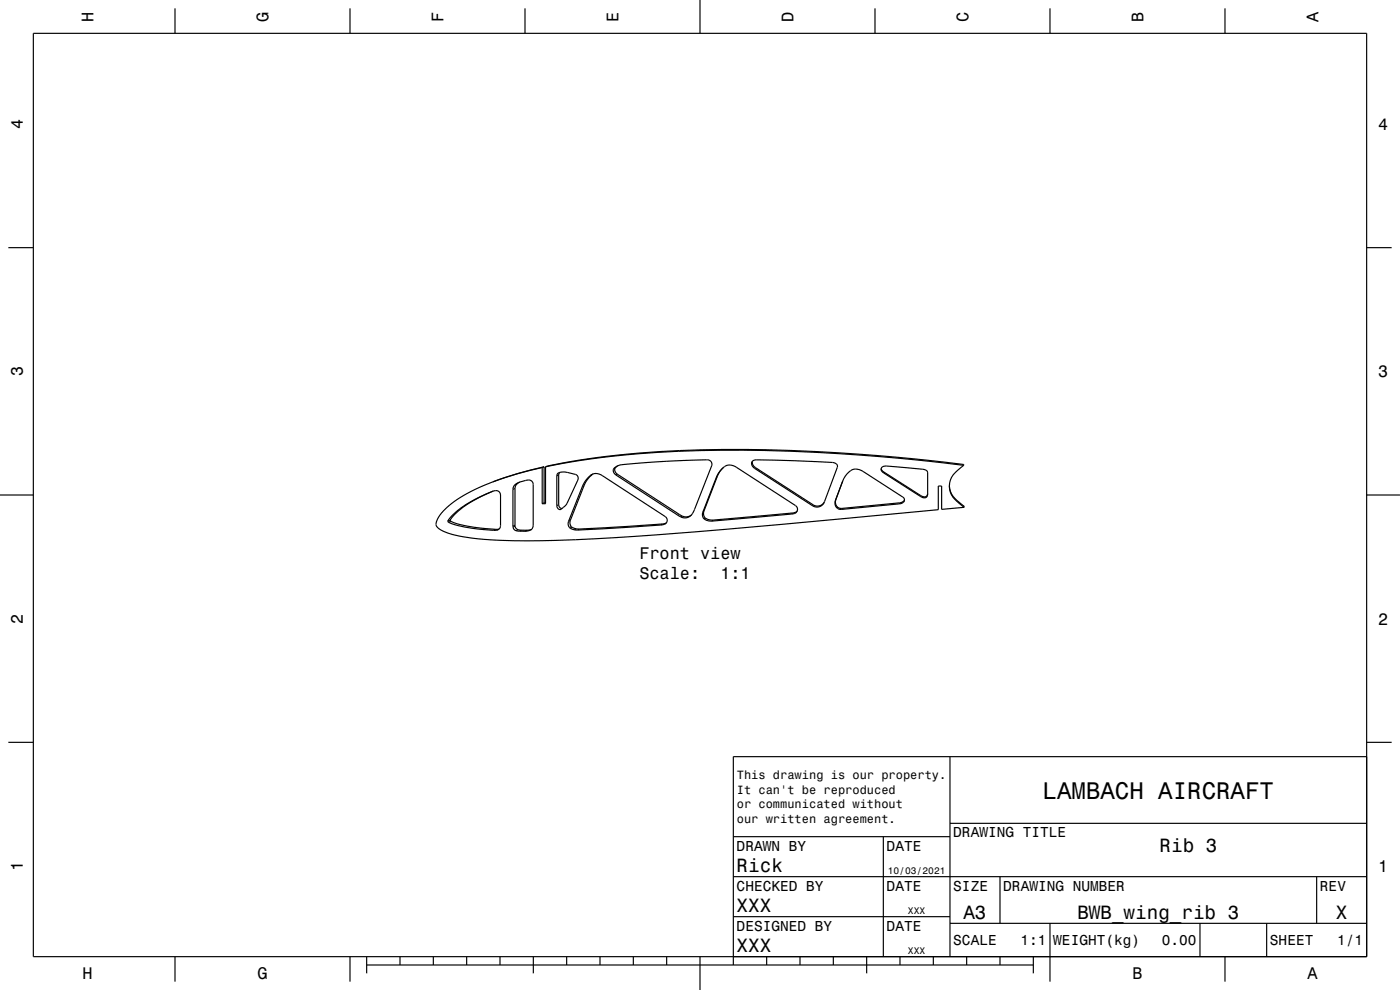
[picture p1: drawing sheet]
<svg xmlns="http://www.w3.org/2000/svg" width="420mm" height="297mm" viewBox="0 0 420 297" stroke-linecap="round" stroke-linejoin="round" font-family="sans-serif">
<g fill="none" stroke="#000" stroke-width=".3">
<path d="M147.8 147.4h-.1M148.7 158.8l-.6 .3M149.7 158.8l-.6 .2M154.5 146.6l-.6 .2M154.5 157.6l-.6 .3M154.5 157.9l-.6 .3M155 145.2l-.6 .3M155.4 158.9l-.6 .3M156.5 159.1l-.6 .3M158.1 159.1l-.6 .3M159.3 159h-.1M167.6 151.4l-.6 .3"/>
<path d="M167.6 142.5l-.6 .2M171.1 156.1l-.5 .3M171.4 158l-.5 .3M171.6 158.2l-.5 .3M172.8 158.6l-.5 .3M173.8 158.7l-.5 .3M175.2 145.7l-.5 .3M177.7 142.4l-.5 .2M184.4 140.6l-.4 .2M184.6 140.4l-.4 .2M185.2 142.3l-.4 .2M198.6 157.2l-.3 .3"/>
<path d="M199.7 157l-.4 .3M203.8 154.3l-.3 .3M204.6 154.8l-.3 .3M211.2 153.3l-.3 .3M211.6 155.4l-.4 .3M211.7 155.5l-.3 .3M213.9 156l-.3 .3M215.1 143l-.2 .3M226.6 140.3l-.2 .2M237.7 153.9l-.2 .3M238.5 153.7l-.1 .3M243.9 151.4l-.1 .3"/>
<path d="M250.8 149.8l-.2 .4M251.3 152.1l-.1 .3M251.4 152.2l-.1 .3M252.5 152.5l-.1 .3M264.6 141.1l-.1 .3M265.2 141.6l-.1 .3M269.9 150.9v.3M271.1 150.4l-.1 .3M276.2 148.7v.3M277.3 149.1l-.1 .3M278.3 148.3l-.1 .3M286.5 149.5v.3"/>
</g>
<g fill="none" stroke="#000" stroke-width=".35">
<path d="M10 10h400v277h-400zM52.5 2.5v7.5M105 2.5v7.5M157.5 2.5v7.5M210 0v10M262.5 2.5v7.5M315 2.5v7.5M367.5 2.5v7.5M2.5 74.3h7.5M410 74.3h7.5M185.3 139.7a1.34 1.34 0 0 0-.9 1.3 1.34 1.34 0 0 0 .8 1.3l18.6 12a2.88 2.88 0 0 0 3.6 .2M225.6 138.5v1.1l.8 .9 17.4 11.2a2.38 2.38 0 0 0 3.4-.9"/>
<path d="M225.6 138.5l1.2-.5h5.7l12.6 .5 5.5 .5 .5 .4 .1 .8-4 10.6M225.6 138.5h.1M225.8 138.3v1l.8 1 17.3 11.1a2.37 2.37 0 0 0 3.4-.8M289.1 139.6a533.7 533.7 0 0 0-91.7-3.9 233.4 233.4 0 0 0-33.7 4.3M289.1 139.6l-.2 .2a12.2 12.2 0 0 0-3.8 4.3 6.6 6.6 0 0 0 2.7 6.9l1.4 1.2M289.1 139.6v-.3a531.4 531.4 0 0 0-91.2-3.8 206.4 206.4 0 0 0-34.2 4.5M0 148.5h10M134.3 156.3a22.2 22.2 0 0 1 9.7-7.2l3.7-1.7a1.61 1.61 0 0 1 2.5 1.1v9.1a1.6 1.6 0 0 1-2.1 1.5 40.7 40.7 0 0 1-13.6-2.4M134.3 156.3l.2 .4M135 156l.2 .4M135 156l-.7 .3M135.2 156.4a44.1 44.1 0 0 0 14.3 2.4l.2-.1"/>
<path d="M135.2 156.4l-.7 .3M147.8 144.6a38.5 38.5 0 0 0-15 8.9 5.4 5.4 0 0 0-1.9 4.2 6.7 6.7 0 0 0 4.6 2.6 87.9 87.9 0 0 0 22.6 2 709.2 709.2 0 0 0 59.1-3.5l64.3-5.9v-7.1h1v7M148 147.3a30.1 30.1 0 0 0-12.7 8.3l-.3 .4M154.4 145.5a7.6 7.6 0 0 1 4.8-1.4l.6 .5 .2 .7v12.2a2.14 2.14 0 0 1-2.9 1.9h-.2a2.44 2.44 0 0 1-3-1.3v-11.3zM155.9 144.6a2.29 2.29 0 0 0-1.4 2v11a2.03 2.03 0 0 0 2.7 1.5l2.2-.3M162.7 140.3l-7.8 1.9-7.1 2.4M162.7 140.3v10.8M163.2 140l-7.6 2-7.8 2.6M163.2 140v10.8M163.2 150.8h.5M163.2 140l-.5 .3M163.2 150.8l-.5 .3"/>
<path d="M163.7 140v11.1h-1M167.3 142.1a5.7 5.7 0 0 1 4.7 .1 1.37 1.37 0 0 1 1.3 1.8l-3.4 7.3-1.5 1.5a.97 .97 0 0 1-1.4-1.1v-9zM168 141.7l-.4 .8v8.9l.4 .9 .6 .3M176.5 143.3a2.93 2.93 0 0 1 4.1-.6l19 12.3a1.47 1.47 0 0 1 .3 1.8 1.47 1.47 0 0 1-1.6 .7l-17.5 1.1-7.5 .4-1.3-.1a1.77 1.77 0 0 1-1.4-2.5l4.3-10.9zM177.9 142.2a8 8 0 0 0-2.7 3.5l-4.1 10.4a2.13 2.13 0 0 0 2.5 2.6l15.1-.8 9.9-.7 1.3-.3M184.2 140.6a8.6 8.6 0 0 1 5.7-1.5l10.7-.7 10.9-.4a1.48 1.48 0 0 1 1.6 .3 1.48 1.48 0 0 1 .4 1.5l-5.1 13a2.99 2.99 0 0 1-4.9 1.8l-18.7-12.1-.8-1.1zM216.5 140.8a3.1 3.1 0 0 1 4.4-.6l17.8 11.5a1.47 1.47 0 0 1 .3 1.8 1.47 1.47 0 0 1-1.7 .7l-22.7 2a4.2 4.2 0 0 1-3.6-.8l-.3-.8 .2-1 4.1-10.6zM217 140.3l-1.7 2.4-4.1 10.6a2.05 2.05 0 0 0 .4 2.2 2.05 2.05 0 0 0 2.1 .5l21.9-1.9a6.6 6.6 0 0 0 3.6-.8M250.8 149.8a1.88 1.88 0 0 0 1.7 2.7l17.4-1.6 .9-.4 .5-.6M254.6 141.6l.6-.4a3.3 3.3 0 0 1 3.7 .2l12 7.8a1.16 1.16 0 0 1 .3 1.4 1.16 1.16 0 0 1-1.3 .6l-17.5 1.6a1.86 1.86 0 0 1-1.8-2.6l2.5-6.6zM264.4 140.5l.1 .5 .7 .6 11 7.1a1.16 1.16 0 0 0 1.3 .4 1.16 1.16 0 0 0 .8-1.1M264.7 140.1l1.3-.3 8.6 .8a6.4 6.4 0 0 1 3.6 .8l.1 6.8a1.17 1.17 0 0 1-.8 1.1 1.17 1.17 0 0 1-1.3-.3l-11.1-7.1a1.07 1.07 0 0 1-.4-1.8z"/>
<path d="M284.8 145.7a7.6 7.6 0 0 0 3.2 5.2l1.2 1v.3M289.2 152.2l-6.7 .6M410 148.5h10M2.5 222.7h7.5M285 227v60M410 222.7h7.5M410 227h-190v62.5M220 251h65M265 251v36M285 247h125M220 275h65M220 263h190"/>
<path d="M285 277h125M300 263v14M315 277v17.5M360 277v10M380 277v10M395 263v14M52.5 287v7.5M105 287v7.5M110 289.5h200M110 287v5M120 287v2.5M130 287v2.5"/>
<path d="M140 287v2.5M150 287v2.5M160 287v5M170 287v2.5M180 287v2.5M190 287v2.5M200 287v2.5M210 287v10M230 287v2.5M240 287v2.5M250 287v2.5M260 287v5"/>
<path d="M270 287v2.5M280 287v2.5M290 287v2.5M300 287v2.5M310 287v5M367.5 287v7.5"/>
</g>
<text font-size="7.2" x="312.8" y="239.6">LAMBACH AIRCRAFT</text>
<g font-size="5.8">
<text x="347.9" y="255.6">Rib 3</text>
<text x="221" y="261.6">Rick</text>
<text x="221" y="273.6">XXX</text>
<text x="289" y="275.6">A3</text>
<text x="323.2" y="275.6">BWB_wing_rib 3</text>
<text x="400.8" y="275.6">X</text>
<text x="221" y="285.6">XXX</text>
</g>
<g font-size="5">
<text x="28.1" y="6.5" transform="rotate(-90 28.1 6.5)">H</text>
<text x="80.6" y="6.5" transform="rotate(-90 80.6 6.5)">G</text>
<text x="133.1" y="6.5" transform="rotate(-90 133.1 6.5)">F</text>
<text x="185.6" y="6.5" transform="rotate(-90 185.6 6.5)">E</text>
<text x="238.1" y="6.5" transform="rotate(-90 238.1 6.5)">D</text>
<text x="290.6" y="6.5" transform="rotate(-90 290.6 6.5)">C</text>
<text x="343.1" y="6.5" transform="rotate(-90 343.1 6.5)">B</text>
<text x="395.6" y="6.5" transform="rotate(-90 395.6 6.5)">A</text>
<text x="6.8" y="38.7" transform="rotate(-90 6.8 38.7)">4</text>
<text x="413.5" y="39">4</text>
<text x="6.8" y="112.9" transform="rotate(-90 6.8 112.9)">3</text>
<text x="413.5" y="113.2">3</text>
<text x="191.8" y="167.7">Front view</text>
<text x="191.8" y="173.7">Scale:</text>
<text x="216.1" y="173.7">1:1</text>
<text x="6.8" y="187.1" transform="rotate(-90 6.8 187.1)">2</text>
<text x="413.5" y="187.4">2</text>
<text x="6.8" y="261.3" transform="rotate(-90 6.8 261.3)">1</text>
<text x="413.5" y="261.6">1</text>
<text x="24.7" y="293.8">H</text>
<text x="77.2" y="293.8">G</text>
<text x="339.7" y="293.8">B</text>
<text x="392.2" y="293.8">A</text>
</g>
<g font-size="4.3">
<text x="286" y="251.2">DRAWING TITLE</text>
<text x="221" y="255.2">DRAWN BY</text>
<text x="266" y="255.2">DATE</text>
<text x="221" y="267.2">CHECKED BY</text>
<text x="266" y="267.2">DATE</text>
<text x="286" y="267.2">SIZE</text>
<text x="301" y="267.2">DRAWING NUMBER</text>
<text x="396" y="267.2">REV</text>
<text x="221" y="279.2">DESIGNED BY</text>
<text x="266" y="279.2">DATE</text>
<text x="286" y="283.6">SCALE</text>
<text x="306.2" y="283.6">1:1</text>
<text x="316" y="283.6">WEIGHT(kg)</text>
<text x="348.6" y="283.6">0.00</text>
<text x="381" y="283.6">SHEET</text>
<text x="401.2" y="283.6">1/1</text>
</g>
<g font-size="3.6">
<text x="221.1" y="233.8">This drawing is our property.</text>
<text x="221.1" y="238.1">It can't be reproduced</text>
<text x="221.1" y="242.5">or communicated without</text>
<text x="221.1" y="246.8">our written agreement.</text>
</g>
<g font-size="2.9">
<text x="266.3" y="262.3">10/03/2021</text>
<text x="272.4" y="274.3">XXX</text>
<text x="272.4" y="286.3">XXX</text>
</g>
</svg>
